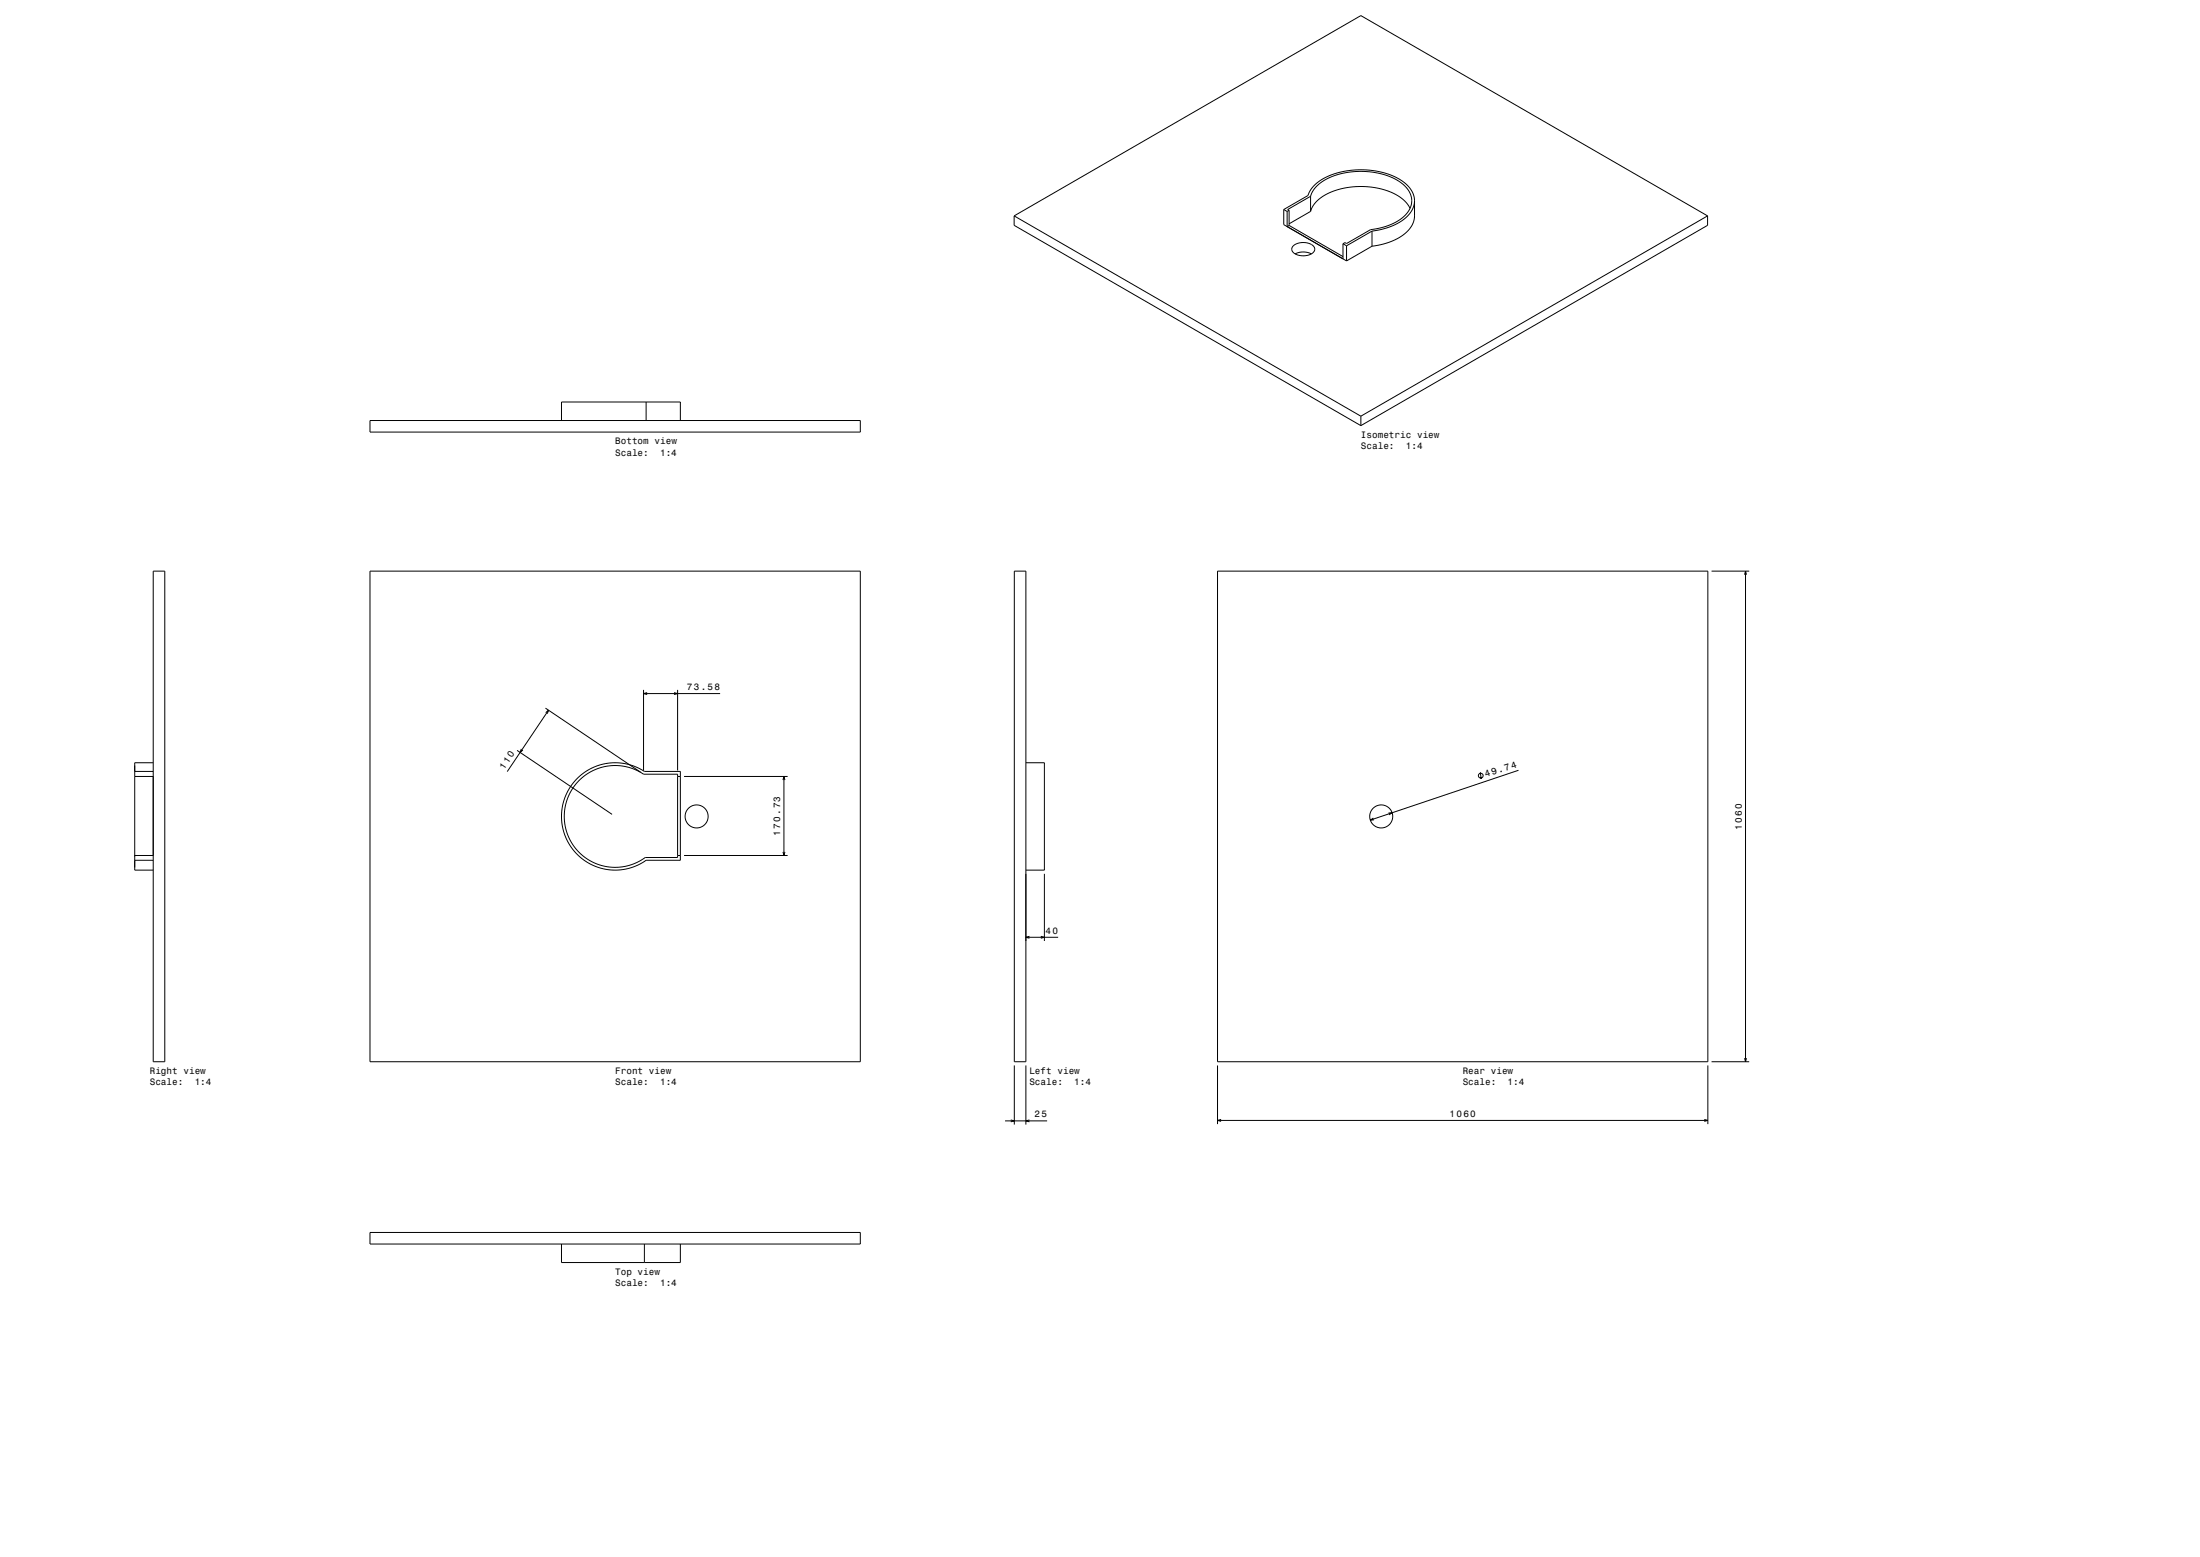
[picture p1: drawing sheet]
<svg xmlns="http://www.w3.org/2000/svg" width="1189mm" height="841mm" viewBox="0 0 1189 841" stroke-linecap="round" stroke-linejoin="round" font-family="sans-serif">
<g fill="none" stroke="#000" stroke-width=".54">
<path d="M548 117v5l187 108M548 117l187 108M548 117l187-109 188 109M694 113v8l34 20M694 113l2 1M696 114v8M697 114v8M697 114h-1M708 106l3-5 6-4 7-3 9-1h8l9 2 7 3 4 5 2 4v3l-2 4-3 4-8 4-9 2-13 8-1-1-1 1M708 114l-11 7M708 106v8M708 106l-12 7 1 1"/>
<path d="M762 113l-4-5-6-4-9-3h-9l-9 1-8 3-6 4-3 5M764 108v11l-1 3-2 3-4 3-4 2-6 2-5 1M764 108l-1 6-5 5-7 4-9 2M764 108v-3l-2-3-3-3-4-3-10-3-13-1-9 1-8 3-5 4-3 6-13 7M923 117v5l-188 108M923 117l-188 108M696 122l30 18v-8M697 122l29 17M697 122h-1M699 133l3-2h4l4 2 1 2-1 2-2 1h-6l-2-1-1-1-1-2zM700 137l4-1 5 1M726 132l2 1"/>
<path d="M728 133v8M742 125v8M742 133l-14 8M742 125l-14 8M349 217v10M200 227h265v6h-265zM303 227v-10h65v10M735 225v5M83 308h6v265h-6zM200 308h265v265h-265zM548 308h6v265h-6zM658 308h265v265h-265z"/>
<path d="M925 308h20M943 310v-2l1 2M943 308v265M348 373v43M348 375h41M350 374l-2 1h2M364 374l2 1h-2M366 373v43M295 382l51 35M295 385l1-1v2M296 384l-22 33M73 419h10"/>
<path d="M73 417h10M83 412h-10v58h10M279 405l52 35M282 405l-1 1 2-1M366 419h2M370 419h56M424 419v43M554 412h10v58h-10M800 417l1 4M821 416l-80 27M312 420l4-3 4-2 5-2 6-1 9 1 8 4h20v48h-19l-8 4-9 1-10-2-7-4-5-5-3-5-3-6v-5v-6l1-6 3-6zM313 422l4-4 4-2 5-2h5h9l8 4h18v45h-17l-8 4-9 1-9-1-7-4-5-4-3-5-2-5-1-6v-6l2-6 2-5z"/>
<path d="M423 421l1-2v2M750 439h2l-1 1M742 442l-1 1h2M73 462h10M73 465h10M366 462h2M370 462h56M423 460l1 2v-2M564 472v36M554 506h18M556 506h-2l2 1M563 506h1l-1 1"/>
<path d="M548 575v32M554 575v32M658 575v32M923 575v32M925 573h20M943 572v1l1-1M543 605h23M546 605h2l-2 1M556 605h-2l2 1M658 605h265M660 605h-2l2 1M921 605h2l-2 1"/>
<path d="M200 666h265v6h-265zM303 672v10h65v-10M348 672v10"/>
<circle cx="800" cy="419" r="1.3"/>
<circle cx="376" cy="441" r="6"/>
<circle cx="746" cy="441" r="6"/>
</g>
<path d="M0 0h1189v841h-1189" fill="none" stroke="#fff" stroke-width=".54"/>
<g font-size="5.1">
<text x="272" y="416" transform="rotate(-56 272 416)">110</text>
<text x="803" y="420" transform="rotate(-19 803 420)">49.74</text>
</g>
<g font-size="5">
<text x="332" y="240">Bottom view</text>
<text x="735" y="237">Isometric view</text>
<text x="735" y="243">Scale:</text>
<text x="760" y="243">1:4</text>
<text x="332" y="246">Scale:</text>
<text x="357" y="246">1:4</text>
<text x="371" y="373">73.58</text>
<text x="941" y="448" transform="rotate(-90 941 448)">1060</text>
<text x="422" y="452" transform="rotate(-90 422 452)">170.73</text>
<text x="565" y="504">40</text>
<text x="81" y="580">Right view</text>
<text x="332" y="580">Front view</text>
<text x="556" y="580">Left view</text>
<text x="791" y="580">Rear view</text>
<text x="81" y="586">Scale:</text>
<text x="105" y="586">1:4</text>
<text x="332" y="586">Scale:</text>
<text x="357" y="586">1:4</text>
<text x="556" y="586">Scale:</text>
<text x="581" y="586">1:4</text>
<text x="791" y="586">Scale:</text>
<text x="815" y="586">1:4</text>
<text x="559" y="603">25</text>
<text x="783" y="603">1060</text>
<text x="332" y="689">Top view</text>
<text x="332" y="695">Scale:</text>
<text x="357" y="695">1:4</text>
</g>
</svg>
